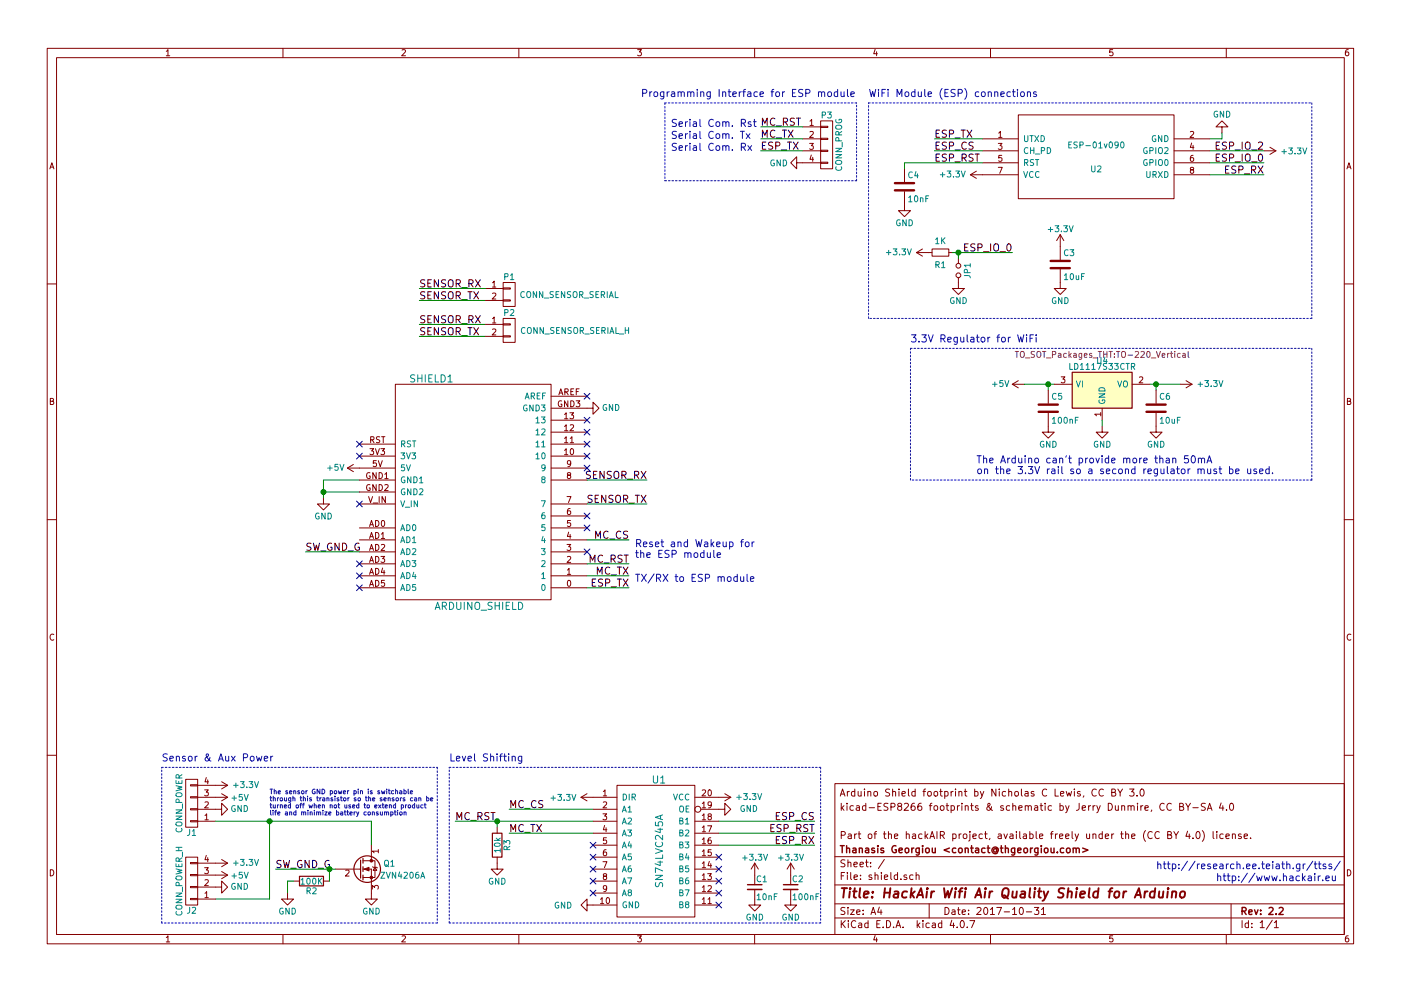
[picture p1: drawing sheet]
EESchema Schematic File Version 2
LIBS:power
LIBS:device
LIBS:transistors
LIBS:conn
LIBS:linear
LIBS:regul
LIBS:74xx
LIBS:cmos4000
LIBS:adc-dac
LIBS:memory
LIBS:xilinx
LIBS:microcontrollers
LIBS:dsp
LIBS:microchip
LIBS:analog_switches
LIBS:motorola
LIBS:texas
LIBS:intel
LIBS:audio
LIBS:interface
LIBS:digital-audio
LIBS:philips
LIBS:display
LIBS:cypress
LIBS:siliconi
LIBS:opto
LIBS:atmel
LIBS:contrib
LIBS:valves
LIBS:arduino_shieldsNCL
LIBS:ESP8266
LIBS:sn74lvc245a
LIBS:shield-cache
EELAYER 25 0
EELAYER END
$Descr A4 11693 8268
encoding utf-8
Sheet 1 1
Title "HackAir Wifi Air Quality Shield for Arduino"
Date "2017-10-31"
Rev "2.2"
Comp "Thanasis Georgiou <contact@thgeorgiou.com>"
Comment1 "Part of the hackAIR project, available freely under the (CC BY 4.0) license."
Comment2 ""
Comment3 "kicad-ESP8266 footprints & schematic by Jerry Dunmire, CC BY-SA 4.0"
Comment4 "Arduino Shield footprint by Nicholas C Lewis, CC BY 3.0"
$EndDescr
$Comp
L ARDUINO_SHIELD SHIELD1
U 1 1
P 3950 4100
F 0 "SHIELD1" H 3600 5050 60  0000 C CNN
F 1 "ARDUINO_SHIELD" H 4000 3150 60  0000 C CNN
F 2 "arduino_shields:ARDUINO_SHIELD_2_040pins" H 3950 4100 60  0001 C CNN
F 3 "" H 3950 4100 60  0000 C CNN
	1    3950 4100
	1    0    0    -1  
$EndComp
$Comp
L GND #PWR01
U 1 1
P 2700 4150
F 0 "#PWR01" H 2700 3900 50  0001 C CNN
F 1 "GND" H 2700 4000 50  0000 C CNN
F 2 "" H 2700 4150 50  0000 C CNN
F 3 "" H 2700 4150 50  0000 C CNN
	1    2700 4150
	1    0    0    -1  
$EndComp
$Comp
L +3.3V #PWR02
U 1 1
P 9850 3200
F 0 "#PWR02" H 9850 3050 50  0001 C CNN
F 1 "+3.3V" V 9850 3450 50  0000 C CNN
F 2 "" H 9850 3200 50  0000 C CNN
F 3 "" H 9850 3200 50  0000 C CNN
	1    9850 3200
	0    1    -1   0   
$EndComp
Text Label 10550 1450 2    60   ~ 0
ESP_RX
Text Label 10550 1350 2    60   ~ 0
ESP_IO_0
$Comp
L GND #PWR03
U 1 1
P 10200 1100
F 0 "#PWR03" H 10200 850 50  0001 C CNN
F 1 "GND" H 10200 950 50  0000 C CNN
F 2 "" H 10200 1100 50  0000 C CNN
F 3 "" H 10200 1100 50  0000 C CNN
	1    10200 1100
	-1   0    0    1   
$EndComp
Text Label 7800 1350 0    60   ~ 0
ESP_RST
Text Label 7800 1250 0    60   ~ 0
ESP_CS
Text Label 7800 1150 0    60   ~ 0
ESP_TX
$Comp
L ESP-01v090 U2
U 1 1
P 9150 1300
F 0 "U2" H 9150 1200 50  0000 C CNN
F 1 "ESP-01v090" H 9150 1400 50  0000 C CNN
F 2 "ESP8266:ESP-01" H 9150 1300 50  0001 C CNN
F 3 "" H 9150 1300 50  0001 C CNN
	1    9150 1300
	1    0    0    -1  
$EndComp
Text Label 10550 1250 2    60   ~ 0
ESP_IO_2
$Comp
L C C4
U 1 1
P 7550 1550
F 0 "C4" H 7575 1650 50  0000 L CNN
F 1 "10nF" H 7575 1450 50  0000 L CNN
F 2 "Capacitors_THT:C_Disc_D6.0mm_W2.5mm_P5.00mm" H 7588 1400 50  0001 C CNN
F 3 "" H 7550 1550 50  0000 C CNN
	1    7550 1550
	1    0    0    -1  
$EndComp
$Comp
L GND #PWR05
U 1 1
P 7550 1700
F 0 "#PWR05" H 7550 1450 50  0001 C CNN
F 1 "GND" H 7550 1550 50  0000 C CNN
F 2 "" H 7550 1700 50  0000 C CNN
F 3 "" H 7550 1700 50  0000 C CNN
	1    7550 1700
	1    0    0    -1  
$EndComp
$Comp
L C C3
U 1 1
P 8850 2200
F 0 "C3" H 8875 2300 50  0000 L CNN
F 1 "10uF" H 8875 2100 50  0000 L CNN
F 2 "Capacitors_THT:CP_Radial_D5.0mm_P2.50mm" H 8888 2050 50  0001 C CNN
F 3 "" H 8850 2200 50  0000 C CNN
	1    8850 2200
	1    0    0    -1  
$EndComp
$Comp
L +3.3V #PWR06
U 1 1
P 8200 1450
F 0 "#PWR06" H 8200 1300 50  0001 C CNN
F 1 "+3.3V" V 8200 1700 50  0000 C CNN
F 2 "" H 8200 1450 50  0000 C CNN
F 3 "" H 8200 1450 50  0000 C CNN
	1    8200 1450
	0    -1   -1   0   
$EndComp
$Comp
L GND #PWR09
U 1 1
P 8850 2350
F 0 "#PWR09" H 8850 2100 50  0001 C CNN
F 1 "GND" H 8850 2200 50  0000 C CNN
F 2 "" H 8850 2350 50  0000 C CNN
F 3 "" H 8850 2350 50  0000 C CNN
	1    8850 2350
	1    0    0    -1  
$EndComp
$Comp
L LD1117S33CTR U4
U 1 1
P 9200 3250
F 0 "U4" H 9200 3500 50  0000 C CNN
F 1 "LD1117S33CTR" H 9200 3450 50  0000 C CNN
F 2 "TO_SOT_Packages_THT:TO-220_Vertical" H 9200 3550 50  0000 C CNN
F 3 "" H 9200 3250 50  0000 C CNN
	1    9200 3250
	1    0    0    -1  
$EndComp
$Comp
L C C5
U 1 1
P 8750 3400
F 0 "C5" H 8775 3500 50  0000 L CNN
F 1 "100nF" H 8775 3300 50  0000 L CNN
F 2 "Capacitors_THT:C_Disc_D6.0mm_W2.5mm_P5.00mm" H 8788 3250 50  0001 C CNN
F 3 "" H 8750 3400 50  0000 C CNN
	1    8750 3400
	1    0    0    -1  
$EndComp
$Comp
L C C6
U 1 1
P 9650 3400
F 0 "C6" H 9675 3500 50  0000 L CNN
F 1 "10uF" H 9675 3300 50  0000 L CNN
F 2 "Capacitors_THT:CP_Radial_D5.0mm_P2.50mm" H 9688 3250 50  0001 C CNN
F 3 "" H 9650 3400 50  0000 C CNN
	1    9650 3400
	1    0    0    -1  
$EndComp
$Comp
L GND #PWR010
U 1 1
P 8750 3550
F 0 "#PWR010" H 8750 3300 50  0001 C CNN
F 1 "GND" H 8750 3400 50  0000 C CNN
F 2 "" H 8750 3550 50  0000 C CNN
F 3 "" H 8750 3550 50  0000 C CNN
	1    8750 3550
	1    0    0    -1  
$EndComp
$Comp
L GND #PWR011
U 1 1
P 9200 3550
F 0 "#PWR011" H 9200 3300 50  0001 C CNN
F 1 "GND" H 9200 3400 50  0000 C CNN
F 2 "" H 9200 3550 50  0000 C CNN
F 3 "" H 9200 3550 50  0000 C CNN
	1    9200 3550
	1    0    0    -1  
$EndComp
$Comp
L GND #PWR012
U 1 1
P 9650 3550
F 0 "#PWR012" H 9650 3300 50  0001 C CNN
F 1 "GND" H 9650 3400 50  0000 C CNN
F 2 "" H 9650 3550 50  0000 C CNN
F 3 "" H 9650 3550 50  0000 C CNN
	1    9650 3550
	1    0    0    -1  
$EndComp
NoConn ~ 3000 3800
$Comp
L +5V #PWR013
U 1 1
P 8550 3200
F 0 "#PWR013" H 8550 3050 50  0001 C CNN
F 1 "+5V" V 8550 3400 50  0000 C CNN
F 2 "" H 8550 3200 50  0000 C CNN
F 3 "" H 8550 3200 50  0000 C CNN
	1    8550 3200
	0    -1   -1   0   
$EndComp
Text Notes 8150 3950 0    60   ~ 0
The Arduino can't provide more than 50mA\non the 3.3V rail so a second regulator must be used.
NoConn ~ 3000 4200
$Comp
L SN74LVC245A U1
U 1 1
P 5500 7100
F 0 "U1" H 5500 7700 60  0000 C CNN
F 1 "SN74LVC245A" V 5500 7100 60  0000 C CNN
F 2 "Housings_DIP:DIP-20_W7.62mm_LongPads" H 5600 7000 60  0001 C CNN
F 3 "" H 5600 7000 60  0000 C CNN
	1    5500 7100
	1    0    0    -1  
$EndComp
$Comp
L +3.3V #PWR014
U 1 1
P 6000 6650
F 0 "#PWR014" H 6000 6500 50  0001 C CNN
F 1 "+3.3V" V 6000 6900 50  0000 C CNN
F 2 "" H 6000 6650 50  0000 C CNN
F 3 "" H 6000 6650 50  0000 C CNN
	1    6000 6650
	0    1    -1   0   
$EndComp
$Comp
L GND #PWR015
U 1 1
P 6000 6750
F 0 "#PWR015" H 6000 6500 50  0001 C CNN
F 1 "GND" V 6000 6500 50  0000 C CNN
F 2 "" H 6000 6750 50  0000 C CNN
F 3 "" H 6000 6750 50  0000 C CNN
	1    6000 6750
	0    -1   -1   0   
$EndComp
$Comp
L +3.3V #PWR016
U 1 1
P 4950 6650
F 0 "#PWR016" H 4950 6500 50  0001 C CNN
F 1 "+3.3V" V 4950 6900 50  0000 C CNN
F 2 "" H 4950 6650 50  0000 C CNN
F 3 "" H 4950 6650 50  0000 C CNN
	1    4950 6650
	0    -1   1    0   
$EndComp
$Comp
L GND #PWR017
U 1 1
P 4950 7550
F 0 "#PWR017" H 4950 7300 50  0001 C CNN
F 1 "GND" V 4950 7300 50  0000 C CNN
F 2 "" H 4950 7550 50  0000 C CNN
F 3 "" H 4950 7550 50  0000 C CNN
	1    4950 7550
	0    1    1    0   
$EndComp
Text Label 6800 6850 2    60   ~ 0
ESP_CS
Text Label 6800 6950 2    60   ~ 0
ESP_RST
Text Label 6800 7050 2    60   ~ 0
ESP_RX
NoConn ~ 6000 7150
NoConn ~ 6000 7250
NoConn ~ 6000 7350
NoConn ~ 6000 7450
NoConn ~ 6000 7550
Text Label 4250 6750 0    60   ~ 0
MC_CS
Text Label 3800 6850 0    60   ~ 0
MC_RST
Text Label 4250 6950 0    60   ~ 0
MC_TX
NoConn ~ 4950 7050
NoConn ~ 4950 7150
NoConn ~ 4950 7250
NoConn ~ 4950 7350
NoConn ~ 4950 7450
Text Label 5250 4800 2    60   ~ 0
MC_TX
Text Label 5250 4900 2    60   ~ 0
ESP_TX
Text Notes 5300 4850 0    60   ~ 0
TX/RX to ESP module
Text Label 5250 4700 2    60   ~ 0
MC_RST
Text Label 5250 4500 2    60   ~ 0
MC_CS
NoConn ~ 4900 4600
Text Notes 5300 4650 0    60   ~ 0
Reset and Wakeup for\nthe ESP module
NoConn ~ 4900 4400
NoConn ~ 4900 4300
NoConn ~ 4900 3900
NoConn ~ 4900 3800
NoConn ~ 4900 3700
NoConn ~ 4900 3600
NoConn ~ 4900 3500
NoConn ~ 4900 3300
$Comp
L GND #PWR018
U 1 1
P 4900 3400
F 0 "#PWR018" H 4900 3150 50  0001 C CNN
F 1 "GND" V 4900 3200 50  0000 C CNN
F 2 "" H 4900 3400 50  0000 C CNN
F 3 "" H 4900 3400 50  0000 C CNN
	1    4900 3400
	0    -1   -1   0   
$EndComp
NoConn ~ 3000 4700
NoConn ~ 3000 4800
NoConn ~ 3000 4900
Text Notes 7250 800  0    60   ~ 0
WiFi Module (ESP) connections
Text Notes 7600 2850 0    60   ~ 0
3.3V Regulator for WiFi
Text Notes 3750 6350 0    60   ~ 0
Level Shifting
$Comp
L CONN_01X02 P1
U 1 1
P 4250 2450
F 0 "P1" H 4250 2600 50  0000 C CNN
F 1 "CONN_SENSOR_SERIAL" H 4750 2450 50  0000 C CNN
F 2 "Connectors:bornier2" H 4250 2450 50  0001 C CNN
F 3 "" H 4250 2450 50  0000 C CNN
	1    4250 2450
	1    0    0    -1  
$EndComp
$Comp
L CONN_01X02 P2
U 1 1
P 4250 2750
F 0 "P2" H 4250 2900 50  0000 C CNN
F 1 "CONN_SENSOR_SERIAL_H" H 4800 2750 50  0000 C CNN
F 2 "Pin_Headers:Pin_Header_Straight_1x02_Pitch2.54mm" H 4250 2750 50  0001 C CNN
F 3 "" H 4250 2750 50  0000 C CNN
	1    4250 2750
	1    0    0    -1  
$EndComp
Text Label 5400 4200 2    60   ~ 0
SENSOR_TX
Text Label 5400 4000 2    60   ~ 0
SENSOR_RX
Text Label 3500 2400 0    60   ~ 0
SENSOR_RX
Text Label 3500 2500 0    60   ~ 0
SENSOR_TX
Text Label 3500 2700 0    60   ~ 0
SENSOR_RX
Text Label 3500 2800 0    60   ~ 0
SENSOR_TX
NoConn ~ 3000 3700
$Comp
L C_Small C1
U 1 1
P 6300 7400
F 0 "C1" H 6310 7470 50  0000 L CNN
F 1 "10nF" H 6310 7320 50  0000 L CNN
F 2 "Capacitors_THT:C_Disc_D6.0mm_W2.5mm_P5.00mm" H 6300 7400 50  0001 C CNN
F 3 "" H 6300 7400 50  0000 C CNN
	1    6300 7400
	1    0    0    -1  
$EndComp
$Comp
L C_Small C2
U 1 1
P 6600 7400
F 0 "C2" H 6610 7470 50  0000 L CNN
F 1 "100nF" H 6610 7320 50  0000 L CNN
F 2 "Capacitors_THT:C_Disc_D6.0mm_W2.5mm_P5.00mm" H 6600 7400 50  0001 C CNN
F 3 "" H 6600 7400 50  0000 C CNN
	1    6600 7400
	1    0    0    -1  
$EndComp
$Comp
L GND #PWR019
U 1 1
P 6300 7500
F 0 "#PWR019" H 6300 7250 50  0001 C CNN
F 1 "GND" H 6300 7350 50  0000 C CNN
F 2 "" H 6300 7500 50  0000 C CNN
F 3 "" H 6300 7500 50  0000 C CNN
	1    6300 7500
	1    0    0    -1  
$EndComp
$Comp
L GND #PWR020
U 1 1
P 6600 7500
F 0 "#PWR020" H 6600 7250 50  0001 C CNN
F 1 "GND" H 6600 7350 50  0000 C CNN
F 2 "" H 6600 7500 50  0000 C CNN
F 3 "" H 6600 7500 50  0000 C CNN
	1    6600 7500
	1    0    0    -1  
$EndComp
$Comp
L +3.3V #PWR021
U 1 1
P 6300 7300
F 0 "#PWR021" H 6300 7150 50  0001 C CNN
F 1 "+3.3V" H 6300 7450 50  0000 C CNN
F 2 "" H 6300 7300 50  0000 C CNN
F 3 "" H 6300 7300 50  0000 C CNN
	1    6300 7300
	-1   0    0    -1  
$EndComp
$Comp
L +3.3V #PWR022
U 1 1
P 6600 7300
F 0 "#PWR022" H 6600 7150 50  0001 C CNN
F 1 "+3.3V" H 6600 7450 50  0000 C CNN
F 2 "" H 6600 7300 50  0000 C CNN
F 3 "" H 6600 7300 50  0000 C CNN
	1    6600 7300
	-1   0    0    -1  
$EndComp
$Comp
L +3.3V #PWR023
U 1 1
P 10550 1250
F 0 "#PWR023" H 10550 1100 50  0001 C CNN
F 1 "+3.3V" V 10550 1500 50  0000 C CNN
F 2 "" H 10550 1250 50  0000 C CNN
F 3 "" H 10550 1250 50  0000 C CNN
	1    10550 1250
	0    1    1    0   
$EndComp
$Comp
L R_Small R1
U 1 1
P 7850 2100
F 0 "R1" V 7950 2050 50  0000 L CNN
F 1 "1K" V 7750 2050 50  0000 L CNN
F 2 "Resistors_THT:R_Axial_DIN0207_L6.3mm_D2.5mm_P10.16mm_Horizontal" H 7850 2100 50  0001 C CNN
F 3 "" H 7850 2100 50  0000 C CNN
	1    7850 2100
	0    1    1    0   
$EndComp
$Comp
L +3.3V #PWR024
U 1 1
P 7750 2100
F 0 "#PWR024" H 7750 1950 50  0001 C CNN
F 1 "+3.3V" V 7750 2350 50  0000 C CNN
F 2 "" H 7750 2100 50  0000 C CNN
F 3 "" H 7750 2100 50  0000 C CNN
	1    7750 2100
	0    -1   -1   0   
$EndComp
Text Label 8450 2100 2    60   ~ 0
ESP_IO_0
$Comp
L Jumper_NO_Small JP1
U 1 1
P 8000 2250
F 0 "JP1" H 8000 2330 50  0000 C CNN
F 1 "Jumper_NO_Small" H 8010 2190 50  0001 C CNN
F 2 "Pin_Headers:Pin_Header_Straight_1x02_Pitch2.54mm" H 8000 2250 50  0001 C CNN
F 3 "" H 8000 2250 50  0000 C CNN
	1    8000 2250
	0    1    1    0   
$EndComp
$Comp
L GND #PWR025
U 1 1
P 8000 2350
F 0 "#PWR025" H 8000 2100 50  0001 C CNN
F 1 "GND" H 8000 2200 50  0000 C CNN
F 2 "" H 8000 2350 50  0000 C CNN
F 3 "" H 8000 2350 50  0000 C CNN
	1    8000 2350
	1    0    0    -1  
$EndComp
Text Notes 9650 7250 0    60   ~ 0
http://research.ee.teiath.gr/ttss/
Text Notes 10150 7350 0    60   ~ 0
http://www.hackair.eu
$Comp
L GND #PWR026
U 1 1
P 3100 7450
F 0 "#PWR026" H 3100 7200 50  0001 C CNN
F 1 "GND" H 3100 7300 50  0000 C CNN
F 2 "" H 3100 7450 50  0000 C CNN
F 3 "" H 3100 7450 50  0000 C CNN
	1    3100 7450
	1    0    0    -1  
$EndComp
$Comp
L +5V #PWR027
U 1 1
P 3000 3900
F 0 "#PWR027" H 3000 3750 50  0001 C CNN
F 1 "+5V" V 3000 4100 50  0000 C CNN
F 2 "" H 3000 3900 50  0000 C CNN
F 3 "" H 3000 3900 50  0000 C CNN
	1    3000 3900
	0    -1   -1   0   
$EndComp
Text Label 2550 4600 0    60   ~ 0
SW_GND_G
Text Label 2300 7250 0    60   ~ 0
SW_GND_G
Text Notes 2250 6800 0    39   ~ 0
The sensor GND power pin is switchable\nthrough this transistor so the sensors can be\nturned off when not used to extend product\nlife and minimize battery consumption
Text Notes 1350 6350 0    60   ~ 0
Sensor & Aux Power
$Comp
L Q_NMOS_DGS Q1
U 1 1
P 3000 7250
F 0 "Q1" H 3300 7300 50  0000 R CNN
F 1 "ZVN4206A" H 3550 7200 50  0000 R CNN
F 2 "TO_SOT_Packages_THT:TO-92_Inline_Wide" H 3200 7350 50  0001 C CNN
F 3 "" H 3000 7250 50  0000 C CNN
	1    3000 7250
	1    0    0    -1  
$EndComp
$Comp
L CONN_01X04 P3
U 1 1
P 6900 1200
F 0 "P3" H 6900 1450 50  0000 C CNN
F 1 "CONN_PROG" V 7000 1200 50  0000 C CNN
F 2 "Pin_Headers:Pin_Header_Straight_1x04_Pitch2.54mm" H 6900 1200 50  0001 C CNN
F 3 "" H 6900 1200 50  0000 C CNN
	1    6900 1200
	1    0    0    -1  
$EndComp
Text Label 6350 1050 0    60   ~ 0
MC_RST
$Comp
L GND #PWR028
U 1 1
P 6700 1350
F 0 "#PWR028" H 6700 1100 50  0001 C CNN
F 1 "GND" V 6700 1150 50  0000 C CNN
F 2 "" H 6700 1350 50  0000 C CNN
F 3 "" H 6700 1350 50  0000 C CNN
	1    6700 1350
	0    1    1    0   
$EndComp
Text Label 6350 1150 0    60   ~ 0
MC_TX
Text Label 6350 1250 0    60   ~ 0
ESP_TX
Text Notes 5600 1150 0    60   ~ 0
Serial Com. Tx
Text Notes 5600 1250 0    60   ~ 0
Serial Com. Rx
Text Notes 5600 1050 0    60   ~ 0
Serial Com. Rst
Text Notes 5350 800  0    60   ~ 0
Programming Interface for ESP module
$Comp
L CONN_01X04 J1
U 1 1
P 1600 6700
F 0 "J1" H 1600 6950 50  0000 C CNN
F 1 "CONN_POWER" V 1700 6700 50  0000 C CNN
F 2 "Connectors:bornier4" H 1600 6700 50  0001 C CNN
F 3 "" H 1600 6700 50  0001 C CNN
	1    1600 6700
	-1   0    0    1   
$EndComp
$Comp
L +3.3V #PWR029
U 1 1
P 1800 6550
F 0 "#PWR029" H 1800 6400 50  0001 C CNN
F 1 "+3.3V" V 1800 6800 50  0000 C CNN
F 2 "" H 1800 6550 50  0000 C CNN
F 3 "" H 1800 6550 50  0000 C CNN
	1    1800 6550
	0    1    -1   0   
$EndComp
$Comp
L +5V #PWR030
U 1 1
P 1800 6650
F 0 "#PWR030" H 1800 6500 50  0001 C CNN
F 1 "+5V" V 1800 6850 50  0000 C CNN
F 2 "" H 1800 6650 50  0000 C CNN
F 3 "" H 1800 6650 50  0000 C CNN
	1    1800 6650
	0    1    1    0   
$EndComp
$Comp
L CONN_01X04 J2
U 1 1
P 1600 7350
F 0 "J2" H 1600 7600 50  0000 C CNN
F 1 "CONN_POWER_H" V 1700 7350 50  0000 C CNN
F 2 "Pin_Headers:Pin_Header_Straight_1x04_Pitch2.54mm" H 1600 7350 50  0001 C CNN
F 3 "" H 1600 7350 50  0001 C CNN
	1    1600 7350
	-1   0    0    1   
$EndComp
$Comp
L +3.3V #PWR031
U 1 1
P 1800 7200
F 0 "#PWR031" H 1800 7050 50  0001 C CNN
F 1 "+3.3V" V 1800 7450 50  0000 C CNN
F 2 "" H 1800 7200 50  0000 C CNN
F 3 "" H 1800 7200 50  0000 C CNN
	1    1800 7200
	0    1    -1   0   
$EndComp
$Comp
L +5V #PWR032
U 1 1
P 1800 7300
F 0 "#PWR032" H 1800 7150 50  0001 C CNN
F 1 "+5V" V 1800 7500 50  0000 C CNN
F 2 "" H 1800 7300 50  0000 C CNN
F 3 "" H 1800 7300 50  0000 C CNN
	1    1800 7300
	0    1    1    0   
$EndComp
$Comp
L GND #PWR033
U 1 1
P 1800 6750
F 0 "#PWR033" H 1800 6500 50  0001 C CNN
F 1 "GND" V 1800 6550 50  0000 C CNN
F 2 "" H 1800 6750 50  0001 C CNN
F 3 "" H 1800 6750 50  0001 C CNN
	1    1800 6750
	0    -1   -1   0   
$EndComp
$Comp
L GND #PWR034
U 1 1
P 1800 7400
F 0 "#PWR034" H 1800 7150 50  0001 C CNN
F 1 "GND" V 1800 7200 50  0000 C CNN
F 2 "" H 1800 7400 50  0001 C CNN
F 3 "" H 1800 7400 50  0001 C CNN
	1    1800 7400
	0    -1   -1   0   
$EndComp
$Comp
L R R2
U 1 1
P 2600 7350
F 0 "R2" V 2680 7350 50  0000 C CNN
F 1 "100K" V 2600 7350 50  0000 C CNN
F 2 "Resistors_THT:R_Axial_DIN0207_L6.3mm_D2.5mm_P10.16mm_Horizontal" V 2530 7350 50  0001 C CNN
F 3 "" H 2600 7350 50  0001 C CNN
	1    2600 7350
	0    1    1    0   
$EndComp
$Comp
L GND #PWR035
U 1 1
P 2400 7450
F 0 "#PWR035" H 2400 7200 50  0001 C CNN
F 1 "GND" H 2400 7300 50  0000 C CNN
F 2 "" H 2400 7450 50  0000 C CNN
F 3 "" H 2400 7450 50  0000 C CNN
	1    2400 7450
	1    0    0    -1  
$EndComp
$Comp
L R R3
U 1 1
P 4150 7050
F 0 "R3" V 4230 7050 50  0000 C CNN
F 1 "10k" V 4150 7050 50  0000 C CNN
F 2 "Resistors_THT:R_Axial_DIN0207_L6.3mm_D2.5mm_P10.16mm_Horizontal" V 4080 7050 50  0001 C CNN
F 3 "" H 4150 7050 50  0001 C CNN
	1    4150 7050
	1    0    0    -1  
$EndComp
$Comp
L GND #PWR036
U 1 1
P 4150 7200
F 0 "#PWR036" H 4150 6950 50  0001 C CNN
F 1 "GND" H 4150 7050 50  0000 C CNN
F 2 "" H 4150 7200 50  0000 C CNN
F 3 "" H 4150 7200 50  0000 C CNN
	1    4150 7200
	1    0    0    -1  
$EndComp
$Comp
L +3.3V #PWR08
U 1 1
P 8850 2050
F 0 "#PWR08" H 8850 1900 50  0001 C CNN
F 1 "+3.3V" H 8850 2200 50  0000 C CNN
F 2 "" H 8850 2050 50  0000 C CNN
F 3 "" H 8850 2050 50  0000 C CNN
	1    8850 2050
	1    0    0    -1  
$EndComp
Wire Wire Line
	8200 1150 7800 1150
Wire Wire Line
	8200 1250 7800 1250
Wire Wire Line
	7550 1350 8200 1350
Wire Wire Line
	10100 1150 10200 1150
Wire Wire Line
	10100 1250 10550 1250
Wire Wire Line
	10100 1350 10550 1350
Wire Wire Line
	10550 1450 10100 1450
Wire Wire Line
	10200 1150 10200 1100
Wire Wire Line
	9600 3200 9850 3200
Wire Wire Line
	9650 3200 9650 3250
Connection ~ 9650 3200
Wire Wire Line
	8750 3250 8750 3200
Wire Wire Line
	8550 3200 8800 3200
Wire Wire Line
	9200 3500 9200 3550
Connection ~ 8750 3200
Wire Wire Line
	6000 6850 6800 6850
Wire Wire Line
	6800 6950 6000 6950
Wire Wire Line
	6000 7050 6800 7050
Wire Wire Line
	4250 6750 4950 6750
Wire Wire Line
	3800 6850 4950 6850
Wire Wire Line
	4250 6950 4950 6950
Wire Wire Line
	4900 4800 5250 4800
Wire Wire Line
	4900 4900 5250 4900
Wire Wire Line
	4900 4700 5250 4700
Wire Wire Line
	4900 4500 5250 4500
Wire Notes Line
	7250 850  10950 850 
Wire Notes Line
	7600 2900 10950 2900
Wire Notes Line
	10950 2900 10950 4000
Wire Notes Line
	10950 4000 7600 4000
Wire Notes Line
	7600 4000 7600 2900
Wire Notes Line
	3750 6400 6850 6400
Wire Notes Line
	6850 6400 6850 7700
Wire Notes Line
	6850 7700 3750 7700
Wire Wire Line
	4900 4200 5400 4200
Wire Wire Line
	4900 4000 5400 4000
Wire Wire Line
	4050 2400 3500 2400
Wire Wire Line
	3500 2500 4050 2500
Wire Wire Line
	3500 2700 4050 2700
Wire Wire Line
	4050 2800 3500 2800
Wire Wire Line
	8450 2100 7950 2100
Wire Wire Line
	8000 2150 8000 2100
Connection ~ 8000 2100
Wire Wire Line
	2700 4000 2700 4150
Wire Wire Line
	2700 4000 3000 4000
Wire Wire Line
	3000 4100 2700 4100
Connection ~ 2700 4100
Wire Wire Line
	6700 1050 6350 1050
Wire Wire Line
	6700 1150 6350 1150
Wire Wire Line
	6700 1250 6350 1250
Wire Notes Line
	7150 850  5550 850 
Wire Notes Line
	5550 850  5550 1500
Wire Notes Line
	5550 1500 7150 1500
Wire Notes Line
	7150 1500 7150 850 
Wire Wire Line
	1800 6850 3100 6850
Wire Wire Line
	3100 6850 3100 7050
Wire Wire Line
	1800 7500 2250 7500
Wire Wire Line
	2250 7500 2250 6850
Connection ~ 2250 6850
Wire Wire Line
	2800 7250 2300 7250
Wire Notes Line
	3650 6400 3650 7700
Wire Notes Line
	3650 7700 1350 7700
Wire Notes Line
	1350 7700 1350 6400
Wire Notes Line
	1350 6400 3650 6400
Wire Wire Line
	3000 4600 2550 4600
Wire Wire Line
	2400 7450 2400 7350
Wire Wire Line
	2400 7350 2450 7350
Wire Wire Line
	2750 7350 2750 7250
Connection ~ 2750 7250
Wire Wire Line
	4150 6900 4150 6850
Connection ~ 4150 6850
Wire Notes Line
	3750 7700 3750 6400
Wire Wire Line
	7550 1350 7550 1400
Wire Notes Line
	10950 850  10950 2650
Wire Notes Line
	10950 2650 7250 2650
Wire Notes Line
	7250 2650 7250 850 
$EndSCHEMATC
